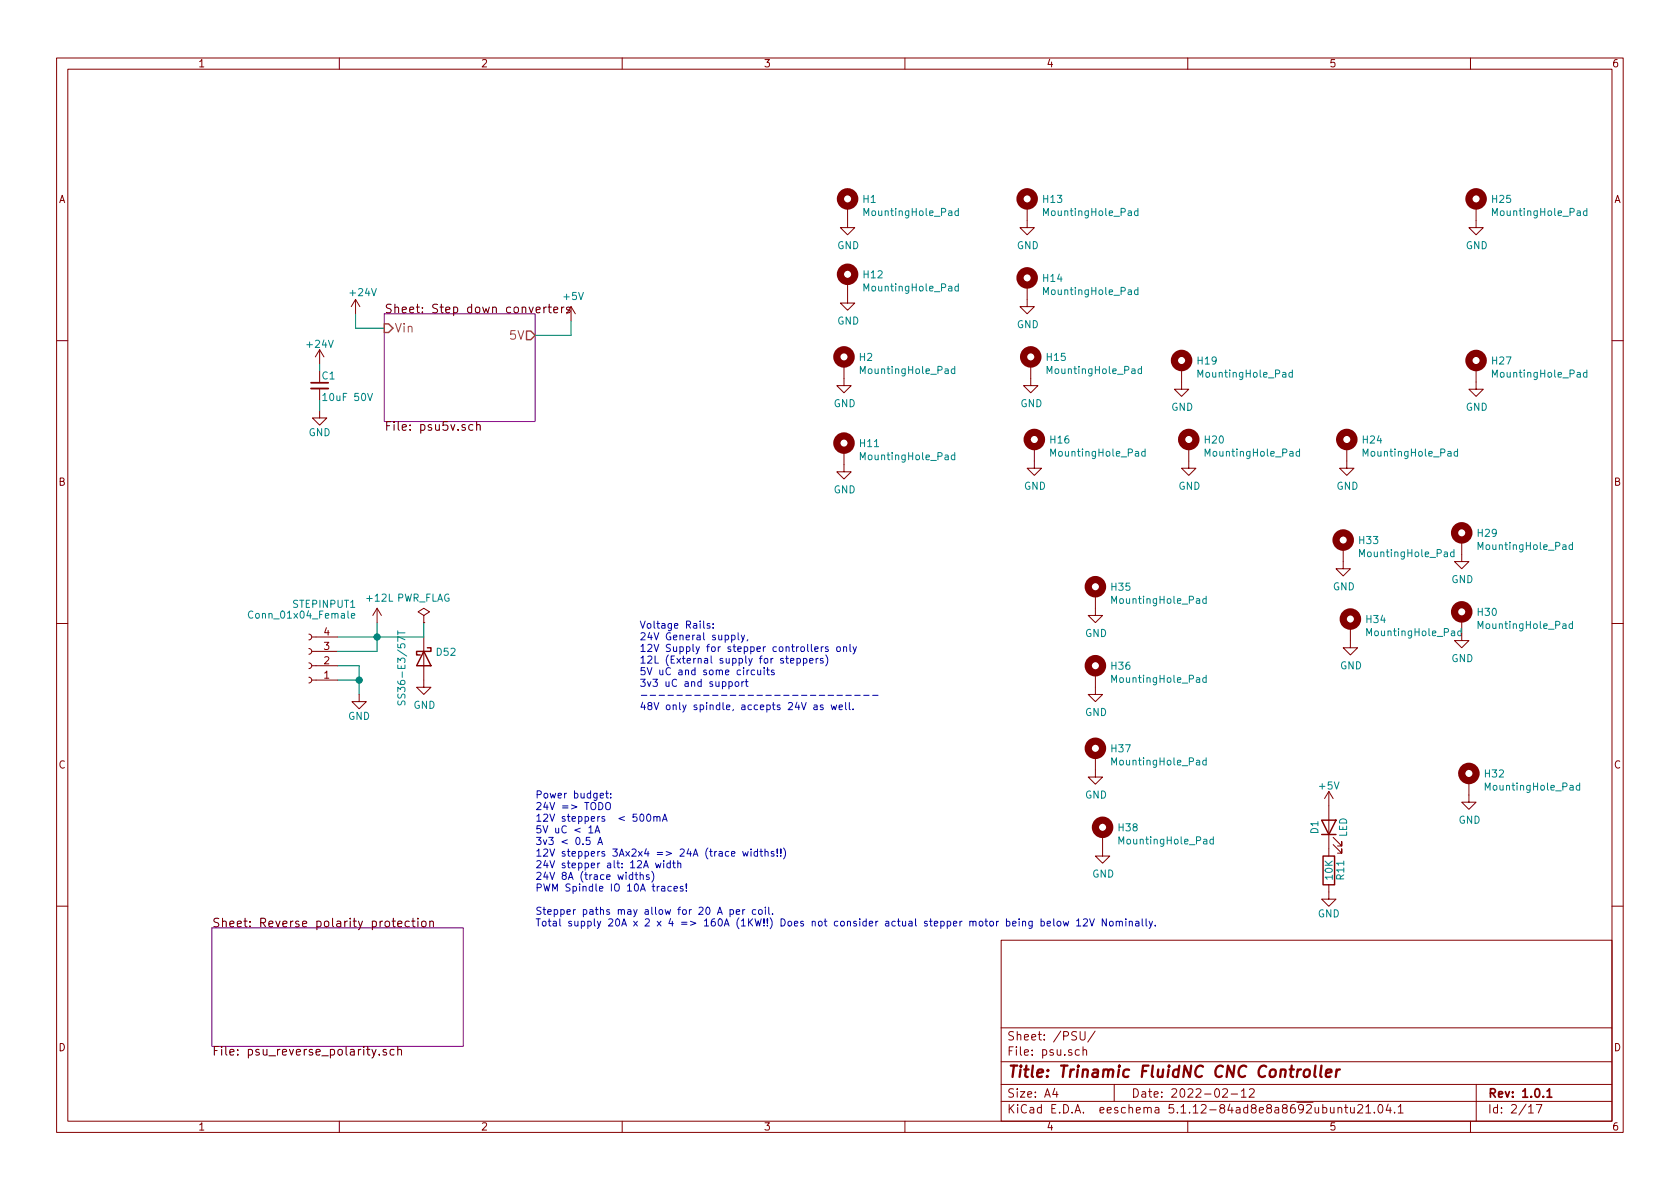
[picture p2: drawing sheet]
EESchema Schematic File Version 4
EELAYER 30 0
EELAYER END
$Descr A4 11693 8268
encoding utf-8
Sheet 2 17
Title "Trinamic FluidNC CNC Controller"
Date "2022-02-12"
Rev "1.0.1"
Comp ""
Comment1 ""
Comment2 ""
Comment3 ""
Comment4 ""
$EndDescr
$Comp
L Device:R R?
U 1 1
P 9250 6050
AR Path="/5AD47FD6/619E1D76" Ref="R?"  Part="1" 
AR Path="/61FBB705/619E1D76" Ref="R?"  Part="1" 
AR Path="/5AD46BE5/619E1D76" Ref="R?"  Part="1" 
AR Path="/5AD46BE5/619A452E/619E1D76" Ref="R41"  Part="1" 
AR Path="/619E1D76" Ref="R41"  Part="1" 
AR Path="/61C743E7/619E1D76" Ref="R11"  Part="1" 
F 0 "R11" V 9330 6050 50  0000 C CNN
F 1 "10K" V 9250 6050 50  0000 C CNN
F 2 "Resistor_SMD:R_0805_2012Metric" V 9180 6050 50  0001 C CNN
F 3 "" H 9250 6050 50  0001 C CNN
F 4 "" V 9250 6050 60  0001 C CNN "farnell"
F 5 "C17414" H 9250 6050 50  0001 C CNN "jlcpcb"
F 6 "5%" H 9250 6050 50  0001 C CNN "precision"
F 7 "1%" H 9250 6050 50  0001 C CNN "power"
	1    9250 6050
	1    0    0    -1  
$EndComp
$Comp
L Device:LED D?
U 1 1
P 9250 5750
AR Path="/5AD47FD6/619E1D7F" Ref="D?"  Part="1" 
AR Path="/61FBB705/619E1D7F" Ref="D?"  Part="1" 
AR Path="/5AD46BE5/619E1D7F" Ref="D?"  Part="1" 
AR Path="/5AD46BE5/619A452E/619E1D7F" Ref="D13"  Part="1" 
AR Path="/619E1D7F" Ref="D13"  Part="1" 
AR Path="/61C743E7/619E1D7F" Ref="D1"  Part="1" 
F 0 "D1" H 9250 5850 50  0000 C CNN
F 1 "LED" H 9250 5650 50  0000 C CNN
F 2 "Diode_SMD:D_0805_2012Metric" H 9250 5750 50  0001 C CNN
F 3 "" H 9250 5750 50  0001 C CNN
F 4 "" H 9250 5750 60  0001 C CNN "farnell"
F 5 "C84256" H 9250 5750 50  0001 C CNN "jlcpcb"
F 6 "red" H 9250 5750 50  0001 C CNN "power"
	1    9250 5750
	0    -1   -1   0   
$EndComp
$Comp
L power:GND-power #PWR?
U 1 1
P 9250 6200
AR Path="/5AD46BE5/619E1D85" Ref="#PWR?"  Part="1" 
AR Path="/5AD46BE5/619A452E/619E1D85" Ref="#PWR0269"  Part="1" 
AR Path="/619E1D85" Ref="#PWR0269"  Part="1" 
AR Path="/61C743E7/619E1D85" Ref="#PWR0101"  Part="1" 
F 0 "#PWR0101" H 9250 5950 50  0001 C CNN
F 1 "GND" H 9250 6050 50  0000 C CNN
F 2 "" H 9250 6200 50  0001 C CNN
F 3 "" H 9250 6200 50  0001 C CNN
	1    9250 6200
	-1   0    0    -1  
$EndComp
$Comp
L power:+5V-power #PWR?
U 1 1
P 9250 5600
AR Path="/5AD46BE5/619E1D8B" Ref="#PWR?"  Part="1" 
AR Path="/5AD46BE5/619A452E/619E1D8B" Ref="#PWR0265"  Part="1" 
AR Path="/619E1D8B" Ref="#PWR0265"  Part="1" 
AR Path="/61C743E7/619E1D8B" Ref="#PWR0102"  Part="1" 
F 0 "#PWR0102" H 9250 5450 50  0001 C CNN
F 1 "+5V" H 9250 5740 50  0000 C CNN
F 2 "" H 9250 5600 50  0001 C CNN
F 3 "" H 9250 5600 50  0001 C CNN
	1    9250 5600
	-1   0    0    -1  
$EndComp
$Comp
L power:GND-power #PWR?
U 1 1
P 2225 2850
AR Path="/5AD46BE5/61A08B78" Ref="#PWR?"  Part="1" 
AR Path="/5AD46BE5/619A452E/61A08B78" Ref="#PWR09"  Part="1" 
AR Path="/61A08B78" Ref="#PWR09"  Part="1" 
AR Path="/61C743E7/61A08B78" Ref="#PWR0106"  Part="1" 
F 0 "#PWR0106" H 2225 2600 50  0001 C CNN
F 1 "GND" H 2225 2700 50  0000 C CNN
F 2 "" H 2225 2850 50  0001 C CNN
F 3 "" H 2225 2850 50  0001 C CNN
	1    2225 2850
	-1   0    0    -1  
$EndComp
$Comp
L Device:C_Small C?
U 1 1
P 2225 2675
AR Path="/5AD46BE5/61A08B92" Ref="C?"  Part="1" 
AR Path="/5AD46BE5/619A452E/61A08B92" Ref="C1"  Part="1" 
AR Path="/61A08B92" Ref="C1"  Part="1" 
AR Path="/61C743E7/61A08B92" Ref="C1"  Part="1" 
F 0 "C1" H 2235 2745 50  0000 L CNN
F 1 "10uF 50V" H 2235 2595 50  0000 L CNN
F 2 "Capacitor_SMD:C_1210_3225Metric" H 2225 2675 50  0001 C CNN
F 3 "" H 2225 2675 50  0001 C CNN
F 4 "" H 2225 2675 60  0001 C CNN "farnell"
F 5 "C77102" H 2225 2675 50  0001 C CNN "jlcpcb"
F 6 "50V" H 2225 2675 50  0001 C CNN "power"
F 7 "C172721" H 2225 2675 50  0001 C CNN "alternatives"
	1    2225 2675
	1    0    0    -1  
$EndComp
$Comp
L power:+24V-power #PWR?
U 1 1
P 2225 2525
AR Path="/5AD46BE5/61A08B98" Ref="#PWR?"  Part="1" 
AR Path="/5AD46BE5/619A452E/61A08B98" Ref="#PWR08"  Part="1" 
AR Path="/61A08B98" Ref="#PWR08"  Part="1" 
AR Path="/61C743E7/61A08B98" Ref="#PWR0107"  Part="1" 
F 0 "#PWR0107" H 2225 2375 50  0001 C CNN
F 1 "+24V" H 2225 2665 50  0000 C CNN
F 2 "" H 2225 2525 50  0001 C CNN
F 3 "" H 2225 2525 50  0001 C CNN
	1    2225 2525
	-1   0    0    -1  
$EndComp
$Sheet
S 2675 2175 1050 750 
U 61A08BFB
F0 "Step down converters" 60
F1 "psu5v.sch" 60
F2 "Vin" I L 2675 2275 60 
F3 "5V" O R 3725 2325 60 
$EndSheet
$Comp
L power:+24V-power #PWR?
U 1 1
P 2475 2175
AR Path="/5AD46BE5/61A08C01" Ref="#PWR?"  Part="1" 
AR Path="/5AD46BE5/619A452E/61A08C01" Ref="#PWR018"  Part="1" 
AR Path="/61A08C01" Ref="#PWR018"  Part="1" 
AR Path="/61C743E7/61A08C01" Ref="#PWR0114"  Part="1" 
F 0 "#PWR0114" H 2475 2025 50  0001 C CNN
F 1 "+24V" H 2425 2325 50  0000 C CNN
F 2 "" H 2475 2175 50  0001 C CNN
F 3 "" H 2475 2175 50  0001 C CNN
	1    2475 2175
	-1   0    0    -1  
$EndComp
Wire Wire Line
	2675 2275 2475 2275
Wire Wire Line
	2475 2275 2475 2175
Wire Wire Line
	2225 2525 2225 2575
Wire Wire Line
	2225 2775 2225 2850
$Sheet
S 1475 6450 1750 825 
U 61AF0AE8
F0 "Reverse polarity protection" 60
F1 "psu_reverse_polarity.sch" 60
$EndSheet
$Comp
L power:+5V-power #PWR031
U 1 1
P 3975 2225
AR Path="/61E80F4C" Ref="#PWR031"  Part="1" 
AR Path="/61C743E7/61E80F4C" Ref="#PWR031"  Part="1" 
F 0 "#PWR031" H 3975 2075 50  0001 C CNN
F 1 "+5V" H 3990 2398 50  0000 C CNN
F 2 "" H 3975 2225 50  0001 C CNN
F 3 "" H 3975 2225 50  0001 C CNN
	1    3975 2225
	1    0    0    -1  
$EndComp
Wire Wire Line
	3975 2225 3975 2325
Wire Wire Line
	3975 2325 3725 2325
$Comp
L power:+12L-power #PWR?
U 1 1
P 2625 4325
AR Path="/620277DA" Ref="#PWR?"  Part="1" 
AR Path="/61C743E7/620277DA" Ref="#PWR035"  Part="1" 
F 0 "#PWR035" H 2625 4175 50  0001 C CNN
F 1 "+12L" H 2640 4498 50  0000 C CNN
F 2 "" H 2625 4325 50  0001 C CNN
F 3 "" H 2625 4325 50  0001 C CNN
	1    2625 4325
	1    0    0    -1  
$EndComp
$Comp
L Connector:Conn_01x04_Female MAININPUT?
U 1 1
P 2150 4625
AR Path="/61E0961E/62029068" Ref="MAININPUT?"  Part="1" 
AR Path="/61C743E7/61AF0AE8/62029068" Ref="MAININPUT?"  Part="1" 
AR Path="/61C743E7/62029068" Ref="STEPINPUT1"  Part="1" 
F 0 "STEPINPUT1" H 2042 4200 50  0000 C CNN
F 1 "Conn_01x04_Female" H 2200 4275 50  0000 C CNN
F 2 "Connector_Phoenix_MSTB:PhoenixContact_MSTBV_2,5_4-GF-5,08_1x04_P5.08mm_Vertical_ThreadedFlange_MountHole" H 2150 4625 50  0001 C CNN
F 3 "~" H 2150 4625 50  0001 C CNN
F 4 "DNP006" H 2150 4625 50  0001 C CNN "jlcpcb"
	1    2150 4625
	-1   0    0    1   
$EndComp
$Comp
L power:GND-power #PWR?
U 1 1
P 2500 4825
AR Path="/5AD46BE5/62029573" Ref="#PWR?"  Part="1" 
AR Path="/5AD46BE5/619A452E/62029573" Ref="#PWR?"  Part="1" 
AR Path="/62029573" Ref="#PWR?"  Part="1" 
AR Path="/61C743E7/62029573" Ref="#PWR020"  Part="1" 
F 0 "#PWR020" H 2500 4575 50  0001 C CNN
F 1 "GND" H 2500 4675 50  0000 C CNN
F 2 "" H 2500 4825 50  0001 C CNN
F 3 "" H 2500 4825 50  0001 C CNN
	1    2500 4825
	-1   0    0    -1  
$EndComp
Wire Wire Line
	2500 4825 2500 4725
Wire Wire Line
	2500 4625 2350 4625
Wire Wire Line
	2350 4725 2500 4725
Connection ~ 2500 4725
Wire Wire Line
	2500 4725 2500 4625
Wire Wire Line
	2350 4525 2625 4525
Wire Wire Line
	2625 4525 2625 4425
Wire Wire Line
	2350 4425 2625 4425
Connection ~ 2625 4425
Wire Wire Line
	2625 4425 2625 4325
$Comp
L power:PWR_FLAG-power #FLG0107
U 1 1
P 2950 4325
AR Path="/6202B7B2" Ref="#FLG0107"  Part="1" 
AR Path="/61C743E7/6202B7B2" Ref="#FLG0107"  Part="1" 
F 0 "#FLG0107" H 2950 4400 50  0001 C CNN
F 1 "PWR_FLAG" H 2950 4498 50  0000 C CNN
F 2 "" H 2950 4325 50  0001 C CNN
F 3 "~" H 2950 4325 50  0001 C CNN
	1    2950 4325
	1    0    0    -1  
$EndComp
Wire Wire Line
	2625 4425 2950 4425
Wire Wire Line
	2950 4425 2950 4325
Text Notes 4450 5025 0    50   ~ 0
Voltage Rails:\n24V General supply, \n12V Supply for stepper controllers only\n12L (External supply for steppers)\n5V uC and some circuits\n3v3 uC and support\n---------------------------\n48V only spindle, accepts 24V as well.\n\n
$Comp
L Mechanical:MountingHole_Pad H?
U 1 1
P 5900 1425
AR Path="/61E601B6/61EFD3E6" Ref="H?"  Part="1" 
AR Path="/6203D74D/61EFD3E6" Ref="H?"  Part="1" 
AR Path="/6203DA5D/61EFD3E6" Ref="H?"  Part="1" 
AR Path="/6203DFCF/61EFD3E6" Ref="H?"  Part="1" 
AR Path="/61C743E7/61EFD3E6" Ref="H1"  Part="1" 
F 0 "H1" H 6000 1474 50  0000 L CNN
F 1 "MountingHole_Pad" H 6000 1383 50  0000 L CNN
F 2 "MountingHole:MountingHole_2.2mm_M2_Pad_Via" H 5900 1425 50  0001 C CNN
F 3 "~" H 5900 1425 50  0001 C CNN
F 4 "DNP003" H 5900 1425 50  0001 C CNN "jlcpcb"
	1    5900 1425
	1    0    0    -1  
$EndComp
$Comp
L power:GND-power #PWR?
U 1 1
P 5900 1525
AR Path="/61E601B6/61EFD3EC" Ref="#PWR?"  Part="1" 
AR Path="/6203D74D/61EFD3EC" Ref="#PWR?"  Part="1" 
AR Path="/6203DA5D/61EFD3EC" Ref="#PWR?"  Part="1" 
AR Path="/6203DFCF/61EFD3EC" Ref="#PWR?"  Part="1" 
AR Path="/61C743E7/61EFD3EC" Ref="#PWR033"  Part="1" 
AR Path="/61EFD3EC" Ref="#PWR033"  Part="1" 
F 0 "#PWR033" H 5900 1275 50  0001 C CNN
F 1 "GND" H 5905 1352 50  0000 C CNN
F 2 "" H 5900 1525 50  0001 C CNN
F 3 "" H 5900 1525 50  0001 C CNN
	1    5900 1525
	1    0    0    -1  
$EndComp
$Comp
L Mechanical:MountingHole_Pad H?
U 1 1
P 7150 1425
AR Path="/61E601B6/61F03565" Ref="H?"  Part="1" 
AR Path="/6203D74D/61F03565" Ref="H?"  Part="1" 
AR Path="/6203DA5D/61F03565" Ref="H?"  Part="1" 
AR Path="/6203DFCF/61F03565" Ref="H?"  Part="1" 
AR Path="/61C743E7/61F03565" Ref="H13"  Part="1" 
F 0 "H13" H 7250 1474 50  0000 L CNN
F 1 "MountingHole_Pad" H 7250 1383 50  0000 L CNN
F 2 "MountingHole:MountingHole_2.2mm_M2_Pad_Via" H 7150 1425 50  0001 C CNN
F 3 "~" H 7150 1425 50  0001 C CNN
F 4 "DNP003" H 7150 1425 50  0001 C CNN "jlcpcb"
	1    7150 1425
	1    0    0    -1  
$EndComp
$Comp
L power:GND-power #PWR?
U 1 1
P 7150 1525
AR Path="/61E601B6/61F0356B" Ref="#PWR?"  Part="1" 
AR Path="/6203D74D/61F0356B" Ref="#PWR?"  Part="1" 
AR Path="/6203DA5D/61F0356B" Ref="#PWR?"  Part="1" 
AR Path="/6203DFCF/61F0356B" Ref="#PWR?"  Part="1" 
AR Path="/61C743E7/61F0356B" Ref="#PWR041"  Part="1" 
AR Path="/61F0356B" Ref="#PWR041"  Part="1" 
F 0 "#PWR041" H 7150 1275 50  0001 C CNN
F 1 "GND" H 7155 1352 50  0000 C CNN
F 2 "" H 7150 1525 50  0001 C CNN
F 3 "" H 7150 1525 50  0001 C CNN
	1    7150 1525
	1    0    0    -1  
$EndComp
$Comp
L Mechanical:MountingHole_Pad H?
U 1 1
P 5900 1950
AR Path="/61E601B6/61F03E19" Ref="H?"  Part="1" 
AR Path="/6203D74D/61F03E19" Ref="H?"  Part="1" 
AR Path="/6203DA5D/61F03E19" Ref="H?"  Part="1" 
AR Path="/6203DFCF/61F03E19" Ref="H?"  Part="1" 
AR Path="/61C743E7/61F03E19" Ref="H12"  Part="1" 
F 0 "H12" H 6000 1999 50  0000 L CNN
F 1 "MountingHole_Pad" H 6000 1908 50  0000 L CNN
F 2 "MountingHole:MountingHole_2.2mm_M2_Pad_Via" H 5900 1950 50  0001 C CNN
F 3 "~" H 5900 1950 50  0001 C CNN
F 4 "DNP003" H 5900 1950 50  0001 C CNN "jlcpcb"
	1    5900 1950
	1    0    0    -1  
$EndComp
$Comp
L power:GND-power #PWR?
U 1 1
P 5900 2050
AR Path="/61E601B6/61F03E1F" Ref="#PWR?"  Part="1" 
AR Path="/6203D74D/61F03E1F" Ref="#PWR?"  Part="1" 
AR Path="/6203DA5D/61F03E1F" Ref="#PWR?"  Part="1" 
AR Path="/6203DFCF/61F03E1F" Ref="#PWR?"  Part="1" 
AR Path="/61C743E7/61F03E1F" Ref="#PWR040"  Part="1" 
AR Path="/61F03E1F" Ref="#PWR040"  Part="1" 
F 0 "#PWR040" H 5900 1800 50  0001 C CNN
F 1 "GND" H 5905 1877 50  0000 C CNN
F 2 "" H 5900 2050 50  0001 C CNN
F 3 "" H 5900 2050 50  0001 C CNN
	1    5900 2050
	1    0    0    -1  
$EndComp
$Comp
L Mechanical:MountingHole_Pad H?
U 1 1
P 7150 1975
AR Path="/61E601B6/61F0423A" Ref="H?"  Part="1" 
AR Path="/6203D74D/61F0423A" Ref="H?"  Part="1" 
AR Path="/6203DA5D/61F0423A" Ref="H?"  Part="1" 
AR Path="/6203DFCF/61F0423A" Ref="H?"  Part="1" 
AR Path="/61C743E7/61F0423A" Ref="H14"  Part="1" 
F 0 "H14" H 7250 2024 50  0000 L CNN
F 1 "MountingHole_Pad" H 7250 1933 50  0000 L CNN
F 2 "MountingHole:MountingHole_2.2mm_M2_Pad_Via" H 7150 1975 50  0001 C CNN
F 3 "~" H 7150 1975 50  0001 C CNN
F 4 "DNP003" H 7150 1975 50  0001 C CNN "jlcpcb"
	1    7150 1975
	1    0    0    -1  
$EndComp
$Comp
L power:GND-power #PWR?
U 1 1
P 7150 2075
AR Path="/61E601B6/61F04240" Ref="#PWR?"  Part="1" 
AR Path="/6203D74D/61F04240" Ref="#PWR?"  Part="1" 
AR Path="/6203DA5D/61F04240" Ref="#PWR?"  Part="1" 
AR Path="/6203DFCF/61F04240" Ref="#PWR?"  Part="1" 
AR Path="/61C743E7/61F04240" Ref="#PWR0161"  Part="1" 
AR Path="/61F04240" Ref="#PWR0161"  Part="1" 
F 0 "#PWR0161" H 7150 1825 50  0001 C CNN
F 1 "GND" H 7155 1902 50  0000 C CNN
F 2 "" H 7150 2075 50  0001 C CNN
F 3 "" H 7150 2075 50  0001 C CNN
	1    7150 2075
	1    0    0    -1  
$EndComp
$Comp
L Mechanical:MountingHole_Pad H?
U 1 1
P 5875 2525
AR Path="/61E601B6/61F04B21" Ref="H?"  Part="1" 
AR Path="/6203D74D/61F04B21" Ref="H?"  Part="1" 
AR Path="/6203DA5D/61F04B21" Ref="H?"  Part="1" 
AR Path="/6203DFCF/61F04B21" Ref="H?"  Part="1" 
AR Path="/61C743E7/61F04B21" Ref="H2"  Part="1" 
F 0 "H2" H 5975 2574 50  0000 L CNN
F 1 "MountingHole_Pad" H 5975 2483 50  0000 L CNN
F 2 "MountingHole:MountingHole_2.2mm_M2_Pad_Via" H 5875 2525 50  0001 C CNN
F 3 "~" H 5875 2525 50  0001 C CNN
F 4 "DNP003" H 5875 2525 50  0001 C CNN "jlcpcb"
	1    5875 2525
	1    0    0    -1  
$EndComp
$Comp
L power:GND-power #PWR?
U 1 1
P 5875 2625
AR Path="/61E601B6/61F04B27" Ref="#PWR?"  Part="1" 
AR Path="/6203D74D/61F04B27" Ref="#PWR?"  Part="1" 
AR Path="/6203DA5D/61F04B27" Ref="#PWR?"  Part="1" 
AR Path="/6203DFCF/61F04B27" Ref="#PWR?"  Part="1" 
AR Path="/61C743E7/61F04B27" Ref="#PWR038"  Part="1" 
AR Path="/61F04B27" Ref="#PWR038"  Part="1" 
F 0 "#PWR038" H 5875 2375 50  0001 C CNN
F 1 "GND" H 5880 2452 50  0000 C CNN
F 2 "" H 5875 2625 50  0001 C CNN
F 3 "" H 5875 2625 50  0001 C CNN
	1    5875 2625
	1    0    0    -1  
$EndComp
$Comp
L Mechanical:MountingHole_Pad H?
U 1 1
P 7175 2525
AR Path="/61E601B6/61F04F96" Ref="H?"  Part="1" 
AR Path="/6203D74D/61F04F96" Ref="H?"  Part="1" 
AR Path="/6203DA5D/61F04F96" Ref="H?"  Part="1" 
AR Path="/6203DFCF/61F04F96" Ref="H?"  Part="1" 
AR Path="/61C743E7/61F04F96" Ref="H15"  Part="1" 
F 0 "H15" H 7275 2574 50  0000 L CNN
F 1 "MountingHole_Pad" H 7275 2483 50  0000 L CNN
F 2 "MountingHole:MountingHole_2.2mm_M2_Pad_Via" H 7175 2525 50  0001 C CNN
F 3 "~" H 7175 2525 50  0001 C CNN
F 4 "DNP003" H 7175 2525 50  0001 C CNN "jlcpcb"
	1    7175 2525
	1    0    0    -1  
$EndComp
$Comp
L power:GND-power #PWR?
U 1 1
P 7175 2625
AR Path="/61E601B6/61F04F9C" Ref="#PWR?"  Part="1" 
AR Path="/6203D74D/61F04F9C" Ref="#PWR?"  Part="1" 
AR Path="/6203DA5D/61F04F9C" Ref="#PWR?"  Part="1" 
AR Path="/6203DFCF/61F04F9C" Ref="#PWR?"  Part="1" 
AR Path="/61C743E7/61F04F9C" Ref="#PWR0162"  Part="1" 
AR Path="/61F04F9C" Ref="#PWR0162"  Part="1" 
F 0 "#PWR0162" H 7175 2375 50  0001 C CNN
F 1 "GND" H 7180 2452 50  0000 C CNN
F 2 "" H 7175 2625 50  0001 C CNN
F 3 "" H 7175 2625 50  0001 C CNN
	1    7175 2625
	1    0    0    -1  
$EndComp
$Comp
L Mechanical:MountingHole_Pad H?
U 1 1
P 8225 2550
AR Path="/61E601B6/61F0536A" Ref="H?"  Part="1" 
AR Path="/6203D74D/61F0536A" Ref="H?"  Part="1" 
AR Path="/6203DA5D/61F0536A" Ref="H?"  Part="1" 
AR Path="/6203DFCF/61F0536A" Ref="H?"  Part="1" 
AR Path="/61C743E7/61F0536A" Ref="H19"  Part="1" 
F 0 "H19" H 8325 2599 50  0000 L CNN
F 1 "MountingHole_Pad" H 8325 2508 50  0000 L CNN
F 2 "MountingHole:MountingHole_2.2mm_M2_Pad_Via" H 8225 2550 50  0001 C CNN
F 3 "~" H 8225 2550 50  0001 C CNN
F 4 "DNP003" H 8225 2550 50  0001 C CNN "jlcpcb"
	1    8225 2550
	1    0    0    -1  
$EndComp
$Comp
L power:GND-power #PWR?
U 1 1
P 8225 2650
AR Path="/61E601B6/61F05370" Ref="#PWR?"  Part="1" 
AR Path="/6203D74D/61F05370" Ref="#PWR?"  Part="1" 
AR Path="/6203DA5D/61F05370" Ref="#PWR?"  Part="1" 
AR Path="/6203DFCF/61F05370" Ref="#PWR?"  Part="1" 
AR Path="/61C743E7/61F05370" Ref="#PWR0166"  Part="1" 
AR Path="/61F05370" Ref="#PWR0166"  Part="1" 
F 0 "#PWR0166" H 8225 2400 50  0001 C CNN
F 1 "GND" H 8230 2477 50  0000 C CNN
F 2 "" H 8225 2650 50  0001 C CNN
F 3 "" H 8225 2650 50  0001 C CNN
	1    8225 2650
	1    0    0    -1  
$EndComp
$Comp
L Mechanical:MountingHole_Pad H?
U 1 1
P 5875 3125
AR Path="/61E601B6/61F058D6" Ref="H?"  Part="1" 
AR Path="/6203D74D/61F058D6" Ref="H?"  Part="1" 
AR Path="/6203DA5D/61F058D6" Ref="H?"  Part="1" 
AR Path="/6203DFCF/61F058D6" Ref="H?"  Part="1" 
AR Path="/61C743E7/61F058D6" Ref="H11"  Part="1" 
F 0 "H11" H 5975 3174 50  0000 L CNN
F 1 "MountingHole_Pad" H 5975 3083 50  0000 L CNN
F 2 "MountingHole:MountingHole_2.2mm_M2_Pad_Via" H 5875 3125 50  0001 C CNN
F 3 "~" H 5875 3125 50  0001 C CNN
F 4 "DNP003" H 5875 3125 50  0001 C CNN "jlcpcb"
	1    5875 3125
	1    0    0    -1  
$EndComp
$Comp
L power:GND-power #PWR?
U 1 1
P 5875 3225
AR Path="/61E601B6/61F058DC" Ref="#PWR?"  Part="1" 
AR Path="/6203D74D/61F058DC" Ref="#PWR?"  Part="1" 
AR Path="/6203DA5D/61F058DC" Ref="#PWR?"  Part="1" 
AR Path="/6203DFCF/61F058DC" Ref="#PWR?"  Part="1" 
AR Path="/61C743E7/61F058DC" Ref="#PWR039"  Part="1" 
AR Path="/61F058DC" Ref="#PWR039"  Part="1" 
F 0 "#PWR039" H 5875 2975 50  0001 C CNN
F 1 "GND" H 5880 3052 50  0000 C CNN
F 2 "" H 5875 3225 50  0001 C CNN
F 3 "" H 5875 3225 50  0001 C CNN
	1    5875 3225
	1    0    0    -1  
$EndComp
$Comp
L Mechanical:MountingHole_Pad H?
U 1 1
P 7200 3100
AR Path="/61E601B6/61F05CAC" Ref="H?"  Part="1" 
AR Path="/6203D74D/61F05CAC" Ref="H?"  Part="1" 
AR Path="/6203DA5D/61F05CAC" Ref="H?"  Part="1" 
AR Path="/6203DFCF/61F05CAC" Ref="H?"  Part="1" 
AR Path="/61C743E7/61F05CAC" Ref="H16"  Part="1" 
F 0 "H16" H 7300 3149 50  0000 L CNN
F 1 "MountingHole_Pad" H 7300 3058 50  0000 L CNN
F 2 "MountingHole:MountingHole_2.2mm_M2_Pad_Via" H 7200 3100 50  0001 C CNN
F 3 "~" H 7200 3100 50  0001 C CNN
F 4 "DNP003" H 7200 3100 50  0001 C CNN "jlcpcb"
	1    7200 3100
	1    0    0    -1  
$EndComp
$Comp
L power:GND-power #PWR?
U 1 1
P 7200 3200
AR Path="/61E601B6/61F05CB2" Ref="#PWR?"  Part="1" 
AR Path="/6203D74D/61F05CB2" Ref="#PWR?"  Part="1" 
AR Path="/6203DA5D/61F05CB2" Ref="#PWR?"  Part="1" 
AR Path="/6203DFCF/61F05CB2" Ref="#PWR?"  Part="1" 
AR Path="/61C743E7/61F05CB2" Ref="#PWR0163"  Part="1" 
AR Path="/61F05CB2" Ref="#PWR0163"  Part="1" 
F 0 "#PWR0163" H 7200 2950 50  0001 C CNN
F 1 "GND" H 7205 3027 50  0000 C CNN
F 2 "" H 7200 3200 50  0001 C CNN
F 3 "" H 7200 3200 50  0001 C CNN
	1    7200 3200
	1    0    0    -1  
$EndComp
$Comp
L Mechanical:MountingHole_Pad H?
U 1 1
P 8275 3100
AR Path="/61E601B6/61F060A6" Ref="H?"  Part="1" 
AR Path="/6203D74D/61F060A6" Ref="H?"  Part="1" 
AR Path="/6203DA5D/61F060A6" Ref="H?"  Part="1" 
AR Path="/6203DFCF/61F060A6" Ref="H?"  Part="1" 
AR Path="/61C743E7/61F060A6" Ref="H20"  Part="1" 
F 0 "H20" H 8375 3149 50  0000 L CNN
F 1 "MountingHole_Pad" H 8375 3058 50  0000 L CNN
F 2 "MountingHole:MountingHole_2.2mm_M2_Pad_Via" H 8275 3100 50  0001 C CNN
F 3 "~" H 8275 3100 50  0001 C CNN
F 4 "DNP003" H 8275 3100 50  0001 C CNN "jlcpcb"
	1    8275 3100
	1    0    0    -1  
$EndComp
$Comp
L power:GND-power #PWR?
U 1 1
P 8275 3200
AR Path="/61E601B6/61F060AC" Ref="#PWR?"  Part="1" 
AR Path="/6203D74D/61F060AC" Ref="#PWR?"  Part="1" 
AR Path="/6203DA5D/61F060AC" Ref="#PWR?"  Part="1" 
AR Path="/6203DFCF/61F060AC" Ref="#PWR?"  Part="1" 
AR Path="/61C743E7/61F060AC" Ref="#PWR0167"  Part="1" 
AR Path="/61F060AC" Ref="#PWR0167"  Part="1" 
F 0 "#PWR0167" H 8275 2950 50  0001 C CNN
F 1 "GND" H 8280 3027 50  0000 C CNN
F 2 "" H 8275 3200 50  0001 C CNN
F 3 "" H 8275 3200 50  0001 C CNN
	1    8275 3200
	1    0    0    -1  
$EndComp
$Comp
L Mechanical:MountingHole_Pad H?
U 1 1
P 9375 3100
AR Path="/61E601B6/61F16839" Ref="H?"  Part="1" 
AR Path="/6203D74D/61F16839" Ref="H?"  Part="1" 
AR Path="/6203DA5D/61F16839" Ref="H?"  Part="1" 
AR Path="/6203DFCF/61F16839" Ref="H?"  Part="1" 
AR Path="/61C743E7/61F16839" Ref="H24"  Part="1" 
F 0 "H24" H 9475 3149 50  0000 L CNN
F 1 "MountingHole_Pad" H 9475 3058 50  0000 L CNN
F 2 "MountingHole:MountingHole_2.2mm_M2_Pad_Via" H 9375 3100 50  0001 C CNN
F 3 "~" H 9375 3100 50  0001 C CNN
F 4 "DNP003" H 9375 3100 50  0001 C CNN "jlcpcb"
	1    9375 3100
	1    0    0    -1  
$EndComp
$Comp
L power:GND-power #PWR?
U 1 1
P 9375 3200
AR Path="/61E601B6/61F1683F" Ref="#PWR?"  Part="1" 
AR Path="/6203D74D/61F1683F" Ref="#PWR?"  Part="1" 
AR Path="/6203DA5D/61F1683F" Ref="#PWR?"  Part="1" 
AR Path="/6203DFCF/61F1683F" Ref="#PWR?"  Part="1" 
AR Path="/61C743E7/61F1683F" Ref="#PWR0171"  Part="1" 
AR Path="/61F1683F" Ref="#PWR0171"  Part="1" 
F 0 "#PWR0171" H 9375 2950 50  0001 C CNN
F 1 "GND" H 9380 3027 50  0000 C CNN
F 2 "" H 9375 3200 50  0001 C CNN
F 3 "" H 9375 3200 50  0001 C CNN
	1    9375 3200
	1    0    0    -1  
$EndComp
$Comp
L Mechanical:MountingHole_Pad H?
U 1 1
P 10275 1425
AR Path="/61E601B6/61F1732D" Ref="H?"  Part="1" 
AR Path="/6203D74D/61F1732D" Ref="H?"  Part="1" 
AR Path="/6203DA5D/61F1732D" Ref="H?"  Part="1" 
AR Path="/6203DFCF/61F1732D" Ref="H?"  Part="1" 
AR Path="/61C743E7/61F1732D" Ref="H25"  Part="1" 
F 0 "H25" H 10375 1474 50  0000 L CNN
F 1 "MountingHole_Pad" H 10375 1383 50  0000 L CNN
F 2 "MountingHole:MountingHole_2.2mm_M2_Pad_Via" H 10275 1425 50  0001 C CNN
F 3 "~" H 10275 1425 50  0001 C CNN
F 4 "DNP003" H 10275 1425 50  0001 C CNN "jlcpcb"
	1    10275 1425
	1    0    0    -1  
$EndComp
$Comp
L power:GND-power #PWR?
U 1 1
P 10275 1525
AR Path="/61E601B6/61F17333" Ref="#PWR?"  Part="1" 
AR Path="/6203D74D/61F17333" Ref="#PWR?"  Part="1" 
AR Path="/6203DA5D/61F17333" Ref="#PWR?"  Part="1" 
AR Path="/6203DFCF/61F17333" Ref="#PWR?"  Part="1" 
AR Path="/61C743E7/61F17333" Ref="#PWR0172"  Part="1" 
AR Path="/61F17333" Ref="#PWR0172"  Part="1" 
F 0 "#PWR0172" H 10275 1275 50  0001 C CNN
F 1 "GND" H 10280 1352 50  0000 C CNN
F 2 "" H 10275 1525 50  0001 C CNN
F 3 "" H 10275 1525 50  0001 C CNN
	1    10275 1525
	1    0    0    -1  
$EndComp
$Comp
L Mechanical:MountingHole_Pad H?
U 1 1
P 10275 2550
AR Path="/61E601B6/61F17347" Ref="H?"  Part="1" 
AR Path="/6203D74D/61F17347" Ref="H?"  Part="1" 
AR Path="/6203DA5D/61F17347" Ref="H?"  Part="1" 
AR Path="/6203DFCF/61F17347" Ref="H?"  Part="1" 
AR Path="/61C743E7/61F17347" Ref="H27"  Part="1" 
F 0 "H27" H 10375 2599 50  0000 L CNN
F 1 "MountingHole_Pad" H 10375 2508 50  0000 L CNN
F 2 "MountingHole:MountingHole_2.2mm_M2_Pad_Via" H 10275 2550 50  0001 C CNN
F 3 "~" H 10275 2550 50  0001 C CNN
F 4 "DNP003" H 10275 2550 50  0001 C CNN "jlcpcb"
	1    10275 2550
	1    0    0    -1  
$EndComp
$Comp
L power:GND-power #PWR?
U 1 1
P 10275 2650
AR Path="/61E601B6/61F1734D" Ref="#PWR?"  Part="1" 
AR Path="/6203D74D/61F1734D" Ref="#PWR?"  Part="1" 
AR Path="/6203DA5D/61F1734D" Ref="#PWR?"  Part="1" 
AR Path="/6203DFCF/61F1734D" Ref="#PWR?"  Part="1" 
AR Path="/61C743E7/61F1734D" Ref="#PWR0174"  Part="1" 
AR Path="/61F1734D" Ref="#PWR0174"  Part="1" 
F 0 "#PWR0174" H 10275 2400 50  0001 C CNN
F 1 "GND" H 10280 2477 50  0000 C CNN
F 2 "" H 10275 2650 50  0001 C CNN
F 3 "" H 10275 2650 50  0001 C CNN
	1    10275 2650
	1    0    0    -1  
$EndComp
$Comp
L Mechanical:MountingHole_Pad H?
U 1 1
P 10175 3750
AR Path="/61E601B6/61F27959" Ref="H?"  Part="1" 
AR Path="/6203D74D/61F27959" Ref="H?"  Part="1" 
AR Path="/6203DA5D/61F27959" Ref="H?"  Part="1" 
AR Path="/6203DFCF/61F27959" Ref="H?"  Part="1" 
AR Path="/61C743E7/61F27959" Ref="H29"  Part="1" 
F 0 "H29" H 10275 3799 50  0000 L CNN
F 1 "MountingHole_Pad" H 10275 3708 50  0000 L CNN
F 2 "MountingHole:MountingHole_2.2mm_M2_Pad_Via" H 10175 3750 50  0001 C CNN
F 3 "~" H 10175 3750 50  0001 C CNN
F 4 "DNP003" H 10175 3750 50  0001 C CNN "jlcpcb"
	1    10175 3750
	1    0    0    -1  
$EndComp
$Comp
L power:GND-power #PWR?
U 1 1
P 10175 3850
AR Path="/61E601B6/61F27B75" Ref="#PWR?"  Part="1" 
AR Path="/6203D74D/61F27B75" Ref="#PWR?"  Part="1" 
AR Path="/6203DA5D/61F27B75" Ref="#PWR?"  Part="1" 
AR Path="/6203DFCF/61F27B75" Ref="#PWR?"  Part="1" 
AR Path="/61C743E7/61F27B75" Ref="#PWR0191"  Part="1" 
AR Path="/61F27B75" Ref="#PWR0191"  Part="1" 
F 0 "#PWR0191" H 10175 3600 50  0001 C CNN
F 1 "GND" H 10180 3677 50  0000 C CNN
F 2 "" H 10175 3850 50  0001 C CNN
F 3 "" H 10175 3850 50  0001 C CNN
	1    10175 3850
	1    0    0    -1  
$EndComp
$Comp
L Mechanical:MountingHole_Pad H?
U 1 1
P 10175 4300
AR Path="/61E601B6/61F27B80" Ref="H?"  Part="1" 
AR Path="/6203D74D/61F27B80" Ref="H?"  Part="1" 
AR Path="/6203DA5D/61F27B80" Ref="H?"  Part="1" 
AR Path="/6203DFCF/61F27B80" Ref="H?"  Part="1" 
AR Path="/61C743E7/61F27B80" Ref="H30"  Part="1" 
F 0 "H30" H 10275 4349 50  0000 L CNN
F 1 "MountingHole_Pad" H 10275 4258 50  0000 L CNN
F 2 "MountingHole:MountingHole_2.2mm_M2_Pad_Via" H 10175 4300 50  0001 C CNN
F 3 "~" H 10175 4300 50  0001 C CNN
F 4 "DNP003" H 10175 4300 50  0001 C CNN "jlcpcb"
	1    10175 4300
	1    0    0    -1  
$EndComp
$Comp
L power:GND-power #PWR?
U 1 1
P 10175 4400
AR Path="/61E601B6/61F27B8A" Ref="#PWR?"  Part="1" 
AR Path="/6203D74D/61F27B8A" Ref="#PWR?"  Part="1" 
AR Path="/6203DA5D/61F27B8A" Ref="#PWR?"  Part="1" 
AR Path="/6203DFCF/61F27B8A" Ref="#PWR?"  Part="1" 
AR Path="/61C743E7/61F27B8A" Ref="#PWR0197"  Part="1" 
AR Path="/61F27B8A" Ref="#PWR0197"  Part="1" 
F 0 "#PWR0197" H 10175 4150 50  0001 C CNN
F 1 "GND" H 10180 4227 50  0000 C CNN
F 2 "" H 10175 4400 50  0001 C CNN
F 3 "" H 10175 4400 50  0001 C CNN
	1    10175 4400
	1    0    0    -1  
$EndComp
$Comp
L Mechanical:MountingHole_Pad H?
U 1 1
P 10225 5425
AR Path="/61E601B6/61F27BAA" Ref="H?"  Part="1" 
AR Path="/6203D74D/61F27BAA" Ref="H?"  Part="1" 
AR Path="/6203DA5D/61F27BAA" Ref="H?"  Part="1" 
AR Path="/6203DFCF/61F27BAA" Ref="H?"  Part="1" 
AR Path="/61C743E7/61F27BAA" Ref="H32"  Part="1" 
F 0 "H32" H 10325 5474 50  0000 L CNN
F 1 "MountingHole_Pad" H 10325 5383 50  0000 L CNN
F 2 "MountingHole:MountingHole_2.2mm_M2_Pad_Via" H 10225 5425 50  0001 C CNN
F 3 "~" H 10225 5425 50  0001 C CNN
F 4 "DNP003" H 10225 5425 50  0001 C CNN "jlcpcb"
	1    10225 5425
	1    0    0    -1  
$EndComp
$Comp
L power:GND-power #PWR?
U 1 1
P 10225 5525
AR Path="/61E601B6/61F27BB4" Ref="#PWR?"  Part="1" 
AR Path="/6203D74D/61F27BB4" Ref="#PWR?"  Part="1" 
AR Path="/6203DA5D/61F27BB4" Ref="#PWR?"  Part="1" 
AR Path="/6203DFCF/61F27BB4" Ref="#PWR?"  Part="1" 
AR Path="/61C743E7/61F27BB4" Ref="#PWR0201"  Part="1" 
AR Path="/61F27BB4" Ref="#PWR0201"  Part="1" 
F 0 "#PWR0201" H 10225 5275 50  0001 C CNN
F 1 "GND" H 10230 5352 50  0000 C CNN
F 2 "" H 10225 5525 50  0001 C CNN
F 3 "" H 10225 5525 50  0001 C CNN
	1    10225 5525
	1    0    0    -1  
$EndComp
$Comp
L Mechanical:MountingHole_Pad H?
U 1 1
P 9350 3800
AR Path="/61E601B6/61F34B80" Ref="H?"  Part="1" 
AR Path="/6203D74D/61F34B80" Ref="H?"  Part="1" 
AR Path="/6203DA5D/61F34B80" Ref="H?"  Part="1" 
AR Path="/6203DFCF/61F34B80" Ref="H?"  Part="1" 
AR Path="/61C743E7/61F34B80" Ref="H33"  Part="1" 
F 0 "H33" H 9450 3849 50  0000 L CNN
F 1 "MountingHole_Pad" H 9450 3758 50  0000 L CNN
F 2 "MountingHole:MountingHole_2.2mm_M2_Pad_Via" H 9350 3800 50  0001 C CNN
F 3 "~" H 9350 3800 50  0001 C CNN
F 4 "DNP003" H 9350 3800 50  0001 C CNN "jlcpcb"
	1    9350 3800
	1    0    0    -1  
$EndComp
$Comp
L power:GND-power #PWR?
U 1 1
P 9350 3900
AR Path="/61E601B6/61F34DEC" Ref="#PWR?"  Part="1" 
AR Path="/6203D74D/61F34DEC" Ref="#PWR?"  Part="1" 
AR Path="/6203DA5D/61F34DEC" Ref="#PWR?"  Part="1" 
AR Path="/6203DFCF/61F34DEC" Ref="#PWR?"  Part="1" 
AR Path="/61C743E7/61F34DEC" Ref="#PWR0202"  Part="1" 
AR Path="/61F34DEC" Ref="#PWR0202"  Part="1" 
F 0 "#PWR0202" H 9350 3650 50  0001 C CNN
F 1 "GND" H 9355 3727 50  0000 C CNN
F 2 "" H 9350 3900 50  0001 C CNN
F 3 "" H 9350 3900 50  0001 C CNN
	1    9350 3900
	1    0    0    -1  
$EndComp
$Comp
L Mechanical:MountingHole_Pad H?
U 1 1
P 9400 4350
AR Path="/61E601B6/61F34DF7" Ref="H?"  Part="1" 
AR Path="/6203D74D/61F34DF7" Ref="H?"  Part="1" 
AR Path="/6203DA5D/61F34DF7" Ref="H?"  Part="1" 
AR Path="/6203DFCF/61F34DF7" Ref="H?"  Part="1" 
AR Path="/61C743E7/61F34DF7" Ref="H34"  Part="1" 
F 0 "H34" H 9500 4399 50  0000 L CNN
F 1 "MountingHole_Pad" H 9500 4308 50  0000 L CNN
F 2 "MountingHole:MountingHole_2.2mm_M2_Pad_Via" H 9400 4350 50  0001 C CNN
F 3 "~" H 9400 4350 50  0001 C CNN
F 4 "DNP003" H 9400 4350 50  0001 C CNN "jlcpcb"
	1    9400 4350
	1    0    0    -1  
$EndComp
$Comp
L power:GND-power #PWR?
U 1 1
P 9400 4450
AR Path="/61E601B6/61F34E01" Ref="#PWR?"  Part="1" 
AR Path="/6203D74D/61F34E01" Ref="#PWR?"  Part="1" 
AR Path="/6203DA5D/61F34E01" Ref="#PWR?"  Part="1" 
AR Path="/6203DFCF/61F34E01" Ref="#PWR?"  Part="1" 
AR Path="/61C743E7/61F34E01" Ref="#PWR0203"  Part="1" 
AR Path="/61F34E01" Ref="#PWR0203"  Part="1" 
F 0 "#PWR0203" H 9400 4200 50  0001 C CNN
F 1 "GND" H 9405 4277 50  0000 C CNN
F 2 "" H 9400 4450 50  0001 C CNN
F 3 "" H 9400 4450 50  0001 C CNN
	1    9400 4450
	1    0    0    -1  
$EndComp
$Comp
L Mechanical:MountingHole_Pad H?
U 1 1
P 7625 4125
AR Path="/61E601B6/62012368" Ref="H?"  Part="1" 
AR Path="/6203D74D/62012368" Ref="H?"  Part="1" 
AR Path="/6203DA5D/62012368" Ref="H?"  Part="1" 
AR Path="/6203DFCF/62012368" Ref="H?"  Part="1" 
AR Path="/61C743E7/62012368" Ref="H35"  Part="1" 
F 0 "H35" H 7725 4174 50  0000 L CNN
F 1 "MountingHole_Pad" H 7725 4083 50  0000 L CNN
F 2 "MountingHole:MountingHole_2.2mm_M2_Pad_Via" H 7625 4125 50  0001 C CNN
F 3 "~" H 7625 4125 50  0001 C CNN
F 4 "DNP003" H 7625 4125 50  0001 C CNN "jlcpcb"
	1    7625 4125
	1    0    0    -1  
$EndComp
$Comp
L power:GND-power #PWR?
U 1 1
P 7625 4225
AR Path="/61E601B6/620126FC" Ref="#PWR?"  Part="1" 
AR Path="/6203D74D/620126FC" Ref="#PWR?"  Part="1" 
AR Path="/6203DA5D/620126FC" Ref="#PWR?"  Part="1" 
AR Path="/6203DFCF/620126FC" Ref="#PWR?"  Part="1" 
AR Path="/61C743E7/620126FC" Ref="#PWR0204"  Part="1" 
AR Path="/620126FC" Ref="#PWR0204"  Part="1" 
F 0 "#PWR0204" H 7625 3975 50  0001 C CNN
F 1 "GND" H 7630 4052 50  0000 C CNN
F 2 "" H 7625 4225 50  0001 C CNN
F 3 "" H 7625 4225 50  0001 C CNN
	1    7625 4225
	1    0    0    -1  
$EndComp
$Comp
L Mechanical:MountingHole_Pad H?
U 1 1
P 7625 4675
AR Path="/61E601B6/62012707" Ref="H?"  Part="1" 
AR Path="/6203D74D/62012707" Ref="H?"  Part="1" 
AR Path="/6203DA5D/62012707" Ref="H?"  Part="1" 
AR Path="/6203DFCF/62012707" Ref="H?"  Part="1" 
AR Path="/61C743E7/62012707" Ref="H36"  Part="1" 
F 0 "H36" H 7725 4724 50  0000 L CNN
F 1 "MountingHole_Pad" H 7725 4633 50  0000 L CNN
F 2 "MountingHole:MountingHole_2.2mm_M2_Pad_Via" H 7625 4675 50  0001 C CNN
F 3 "~" H 7625 4675 50  0001 C CNN
F 4 "DNP003" H 7625 4675 50  0001 C CNN "jlcpcb"
	1    7625 4675
	1    0    0    -1  
$EndComp
$Comp
L power:GND-power #PWR?
U 1 1
P 7625 4775
AR Path="/61E601B6/62012711" Ref="#PWR?"  Part="1" 
AR Path="/6203D74D/62012711" Ref="#PWR?"  Part="1" 
AR Path="/6203DA5D/62012711" Ref="#PWR?"  Part="1" 
AR Path="/6203DFCF/62012711" Ref="#PWR?"  Part="1" 
AR Path="/61C743E7/62012711" Ref="#PWR0205"  Part="1" 
AR Path="/62012711" Ref="#PWR0205"  Part="1" 
F 0 "#PWR0205" H 7625 4525 50  0001 C CNN
F 1 "GND" H 7630 4602 50  0000 C CNN
F 2 "" H 7625 4775 50  0001 C CNN
F 3 "" H 7625 4775 50  0001 C CNN
	1    7625 4775
	1    0    0    -1  
$EndComp
$Comp
L Mechanical:MountingHole_Pad H?
U 1 1
P 7625 5250
AR Path="/61E601B6/6201271C" Ref="H?"  Part="1" 
AR Path="/6203D74D/6201271C" Ref="H?"  Part="1" 
AR Path="/6203DA5D/6201271C" Ref="H?"  Part="1" 
AR Path="/6203DFCF/6201271C" Ref="H?"  Part="1" 
AR Path="/61C743E7/6201271C" Ref="H37"  Part="1" 
F 0 "H37" H 7725 5299 50  0000 L CNN
F 1 "MountingHole_Pad" H 7725 5208 50  0000 L CNN
F 2 "MountingHole:MountingHole_2.2mm_M2_Pad_Via" H 7625 5250 50  0001 C CNN
F 3 "~" H 7625 5250 50  0001 C CNN
F 4 "DNP003" H 7625 5250 50  0001 C CNN "jlcpcb"
	1    7625 5250
	1    0    0    -1  
$EndComp
$Comp
L power:GND-power #PWR?
U 1 1
P 7625 5350
AR Path="/61E601B6/62012726" Ref="#PWR?"  Part="1" 
AR Path="/6203D74D/62012726" Ref="#PWR?"  Part="1" 
AR Path="/6203DA5D/62012726" Ref="#PWR?"  Part="1" 
AR Path="/6203DFCF/62012726" Ref="#PWR?"  Part="1" 
AR Path="/61C743E7/62012726" Ref="#PWR0206"  Part="1" 
AR Path="/62012726" Ref="#PWR0206"  Part="1" 
F 0 "#PWR0206" H 7625 5100 50  0001 C CNN
F 1 "GND" H 7630 5177 50  0000 C CNN
F 2 "" H 7625 5350 50  0001 C CNN
F 3 "" H 7625 5350 50  0001 C CNN
	1    7625 5350
	1    0    0    -1  
$EndComp
$Comp
L Mechanical:MountingHole_Pad H?
U 1 1
P 7675 5800
AR Path="/61E601B6/62012731" Ref="H?"  Part="1" 
AR Path="/6203D74D/62012731" Ref="H?"  Part="1" 
AR Path="/6203DA5D/62012731" Ref="H?"  Part="1" 
AR Path="/6203DFCF/62012731" Ref="H?"  Part="1" 
AR Path="/61C743E7/62012731" Ref="H38"  Part="1" 
F 0 "H38" H 7775 5849 50  0000 L CNN
F 1 "MountingHole_Pad" H 7775 5758 50  0000 L CNN
F 2 "MountingHole:MountingHole_2.2mm_M2_Pad_Via" H 7675 5800 50  0001 C CNN
F 3 "~" H 7675 5800 50  0001 C CNN
F 4 "DNP003" H 7675 5800 50  0001 C CNN "jlcpcb"
	1    7675 5800
	1    0    0    -1  
$EndComp
$Comp
L power:GND-power #PWR?
U 1 1
P 7675 5900
AR Path="/61E601B6/6201273B" Ref="#PWR?"  Part="1" 
AR Path="/6203D74D/6201273B" Ref="#PWR?"  Part="1" 
AR Path="/6203DA5D/6201273B" Ref="#PWR?"  Part="1" 
AR Path="/6203DFCF/6201273B" Ref="#PWR?"  Part="1" 
AR Path="/61C743E7/6201273B" Ref="#PWR0207"  Part="1" 
AR Path="/6201273B" Ref="#PWR0207"  Part="1" 
F 0 "#PWR0207" H 7675 5650 50  0001 C CNN
F 1 "GND" H 7680 5727 50  0000 C CNN
F 2 "" H 7675 5900 50  0001 C CNN
F 3 "" H 7675 5900 50  0001 C CNN
	1    7675 5900
	1    0    0    -1  
$EndComp
Text Notes 3725 6450 0    50   ~ 0
Power budget:\n24V => TODO\n12V steppers  < 500mA\n5V uC < 1A\n3v3 < 0.5 A\n12V steppers 3Ax2x4 => 24A (trace widths!!)\n24V stepper alt: 12A width\n24V 8A (trace widths)\nPWM Spindle IO 10A traces!\n\nStepper paths may allow for 20 A per coil.\nTotal supply 20A x 2 x 4 => 160A (1KW!!) Does not consider actual stepper motor being below 12V Nominally.
$Comp
L Device:D_Schottky D?
U 1 1
P 2950 4575
AR Path="/5AD46BE5/60DD7A40/62068A83" Ref="D?"  Part="1" 
AR Path="/5AD46BE5/619A452E/61A08BFB/62068A83" Ref="D?"  Part="1" 
AR Path="/61A08BFB/62068A83" Ref="D?"  Part="1" 
AR Path="/61C743E7/61A08BFB/62068A83" Ref="D?"  Part="1" 
AR Path="/61C743E7/61AF0AE8/62068A83" Ref="D?"  Part="1" 
AR Path="/61C743E7/62068A83" Ref="D52"  Part="1" 
F 0 "D52" V 2904 4655 50  0000 L CNN
F 1 "SS36-E3/57T" H 2750 4425 50  0000 L CNN
F 2 "Diode_SMD:D_SMC" H 2950 4575 50  0001 C CNN
F 3 "~" H 2950 4575 50  0001 C CNN
F 4 "HOMESTOK444" V 2950 4575 50  0001 C CNN "jlcpcb"
F 5 "C35722" V 2950 4575 50  0001 C CNN "jlcalt"
	1    2950 4575
	0    1    1    0   
$EndComp
$Comp
L power:GND-power #PWR?
U 1 1
P 2950 4725
AR Path="/61E0961E/62068A89" Ref="#PWR?"  Part="1" 
AR Path="/61C743E7/61AF0AE8/62068A89" Ref="#PWR?"  Part="1" 
AR Path="/61C743E7/62068A89" Ref="#PWR042"  Part="1" 
AR Path="/62068A89" Ref="#PWR042"  Part="1" 
F 0 "#PWR042" H 2950 4475 50  0001 C CNN
F 1 "GND" H 2955 4552 50  0000 C CNN
F 2 "" H 2950 4725 50  0001 C CNN
F 3 "" H 2950 4725 50  0001 C CNN
	1    2950 4725
	1    0    0    -1  
$EndComp
$EndSCHEMATC
